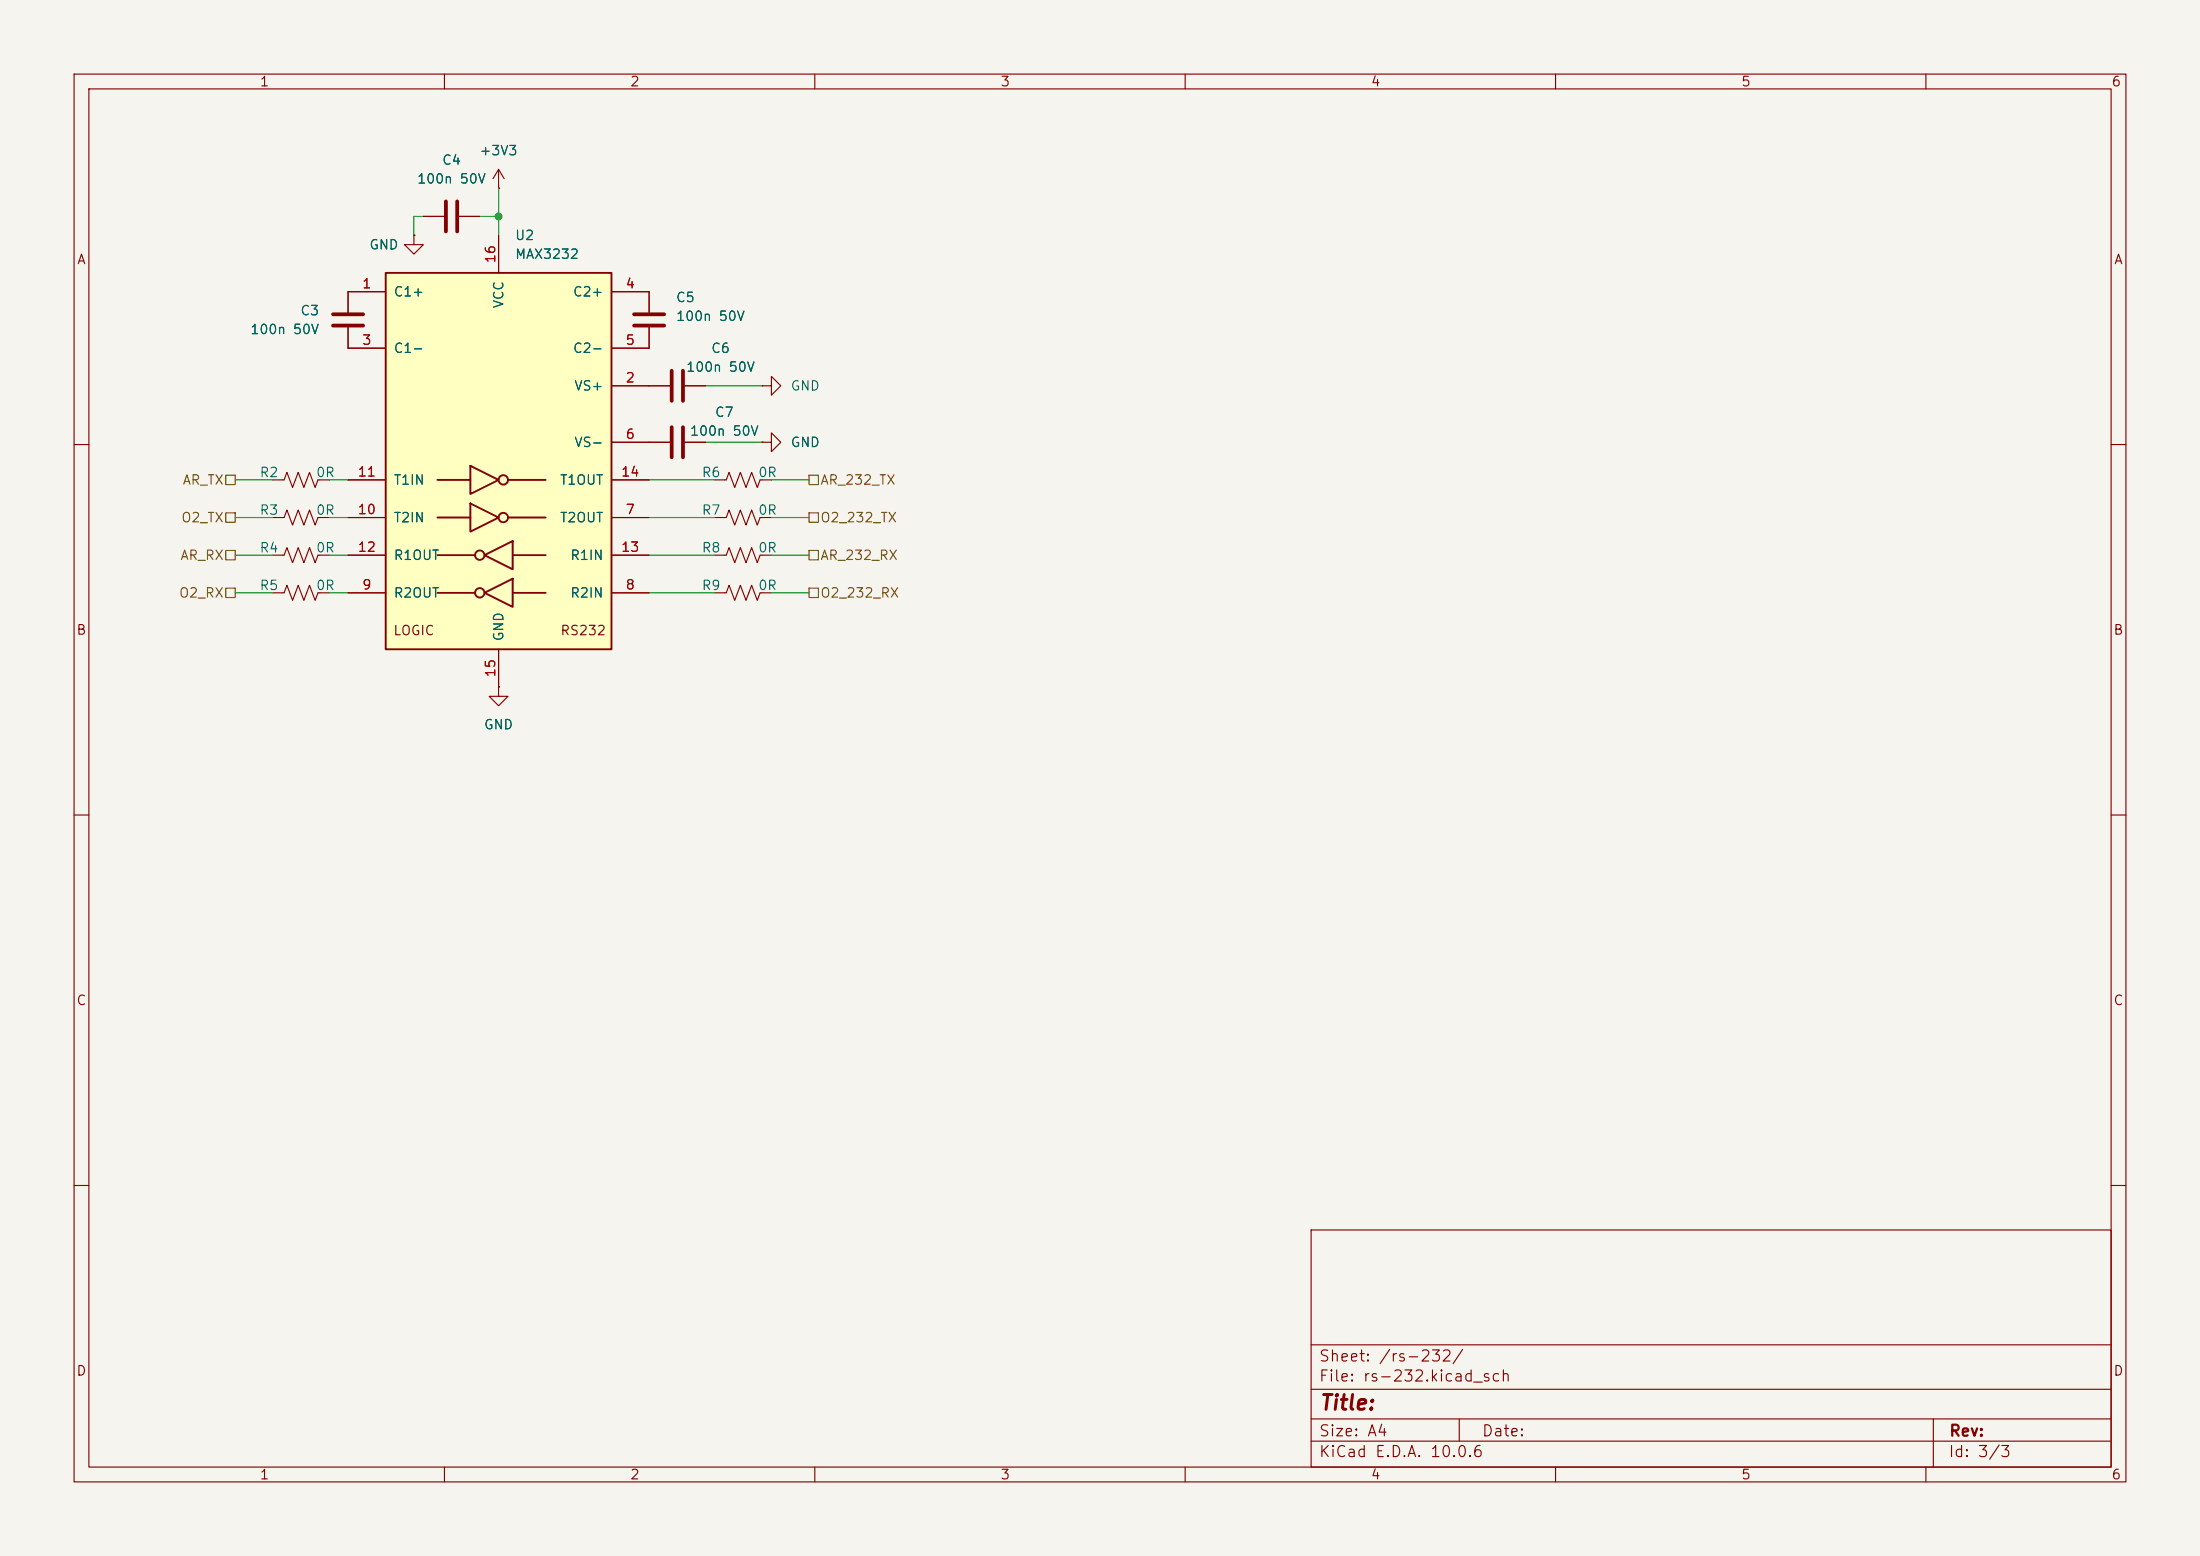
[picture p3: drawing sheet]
(kicad_sch
 (version 20260306)
 (generator "eeschema")
 (generator_version "10.0")
 (paper "A4")
 (lib_symbols
  (symbol "Hack_Passives:0402B104K500HI"
   (pin_numbers (hide yes))
   (pin_names
    (offset 0.254)) (exclude_from_sim no) (in_bom yes) (on_board yes)
   (in_pos_files yes)
   (duplicate_pin_numbers_are_jumpers no)
   (property "Reference" "C" (at 0.635 2.54 0) (show_name no) (do_not_autoplace no) (effects (font (size 1.27 1.27)) (justify left)))
   (property "Value" "100n 50V" (at 0.635 -2.54 0) (show_name no) (do_not_autoplace no) (effects (font (size 1.27 1.27)) (justify left)))
   (property "Footprint" "Capacitor_SMD:C_0402_1005Metric" (at 0.9652 -3.81 0) (show_name no) (do_not_autoplace no) (hide yes) (effects (font (size 1.27 1.27))))
   (property "Datasheet" "" (at 0 0 0) (show_name no) (do_not_autoplace no) (hide yes) (effects (font (size 1.27 1.27))))
   (property "Description" "100 nF ±10% 50V Ceramic Capacitor X7R 0402 (1005 Metric)" (at 0 0 0) (show_name no) (do_not_autoplace no) (hide yes) (effects (font (size 1.27 1.27))))
   (symbol "0402B104K500HI_0_1"
    (polyline (pts (xy -2.032 0.762) (xy 2.032 0.762)) (stroke (width 0.508) (type default)) (fill (type none)))
    (polyline (pts (xy -2.032 -0.762) (xy 2.032 -0.762)) (stroke (width 0.508) (type default)) (fill (type none))))
   (symbol "0402B104K500HI_1_1"
    (pin passive line (at 0 3.81 270) (length 2.794) (name "" (effects (font (size 1.27 1.27)))) (number "1" (effects (font (size 1.27 1.27)))))
    (pin passive line (at 0 -3.81 90) (length 2.794) (name "" (effects (font (size 1.27 1.27)))) (number "2" (effects (font (size 1.27 1.27))))))
   (embedded_fonts no))
  (symbol "Hack_Passives:AA0402JR-070RL"
   (pin_numbers (hide yes))
   (pin_names
    (offset 0)) (exclude_from_sim no) (in_bom yes) (on_board yes)
   (in_pos_files yes)
   (duplicate_pin_numbers_are_jumpers no)
   (property "Reference" "R" (at 2.54 0 90) (show_name no) (do_not_autoplace no) (effects (font (size 1.27 1.27))))
   (property "Value" "0R" (at -2.54 0 90) (show_name no) (do_not_autoplace no) (effects (font (size 1.27 1.27))))
   (property "Footprint" "Resistor_SMD:R_0402_1005Metric" (at 1.016 -0.254 90) (show_name no) (do_not_autoplace no) (hide yes) (effects (font (size 1.27 1.27))))
   (property "Datasheet" "https://www.vishay.com/docs/28773/crcwce3.pdf" (at 0 0 0) (show_name no) (do_not_autoplace no) (hide yes) (effects (font (size 1.27 1.27))))
   (property "Description" "0 Ohms Jumper Chip Resistor 0402 (1005 Metric) Anti-Sulfur, Automotive AEC-Q200, Moisture Resistant Thick Film" (at 0 0 0) (show_name no) (do_not_autoplace no) (hide yes) (effects (font (size 1.27 1.27))))
   (symbol "AA0402JR-070RL_0_1"
    (polyline (pts (xy 0 2.286) (xy 0 2.54)) (stroke (width 0) (type default)) (fill (type none)))
    (polyline (pts (xy 0 2.286) (xy 1.016 1.905) (xy 0 1.524) (xy -1.016 1.143) (xy 0 0.762)) (stroke (width 0) (type default)) (fill (type none)))
    (polyline (pts (xy 0 0.762) (xy 1.016 0.381) (xy 0 0) (xy -1.016 -0.381) (xy 0 -0.762)) (stroke (width 0) (type default)) (fill (type none)))
    (polyline (pts (xy 0 -0.762) (xy 1.016 -1.143) (xy 0 -1.524) (xy -1.016 -1.905) (xy 0 -2.286)) (stroke (width 0) (type default)) (fill (type none)))
    (polyline (pts (xy 0 -2.286) (xy 0 -2.54)) (stroke (width 0) (type default)) (fill (type none))))
   (symbol "AA0402JR-070RL_1_1"
    (pin passive line (at 0 3.81 270) (length 1.27) (name "" (effects (font (size 1.27 1.27)))) (number "1" (effects (font (size 1.27 1.27)))))
    (pin passive line (at 0 -3.81 90) (length 1.27) (name "" (effects (font (size 1.27 1.27)))) (number "2" (effects (font (size 1.27 1.27))))))
   (embedded_fonts no))
  (symbol "Interface_UART:MAX3232"
   (pin_names
    (offset 1.016)) (exclude_from_sim no) (in_bom yes) (on_board yes)
   (in_pos_files yes)
   (duplicate_pin_numbers_are_jumpers no)
   (property "Reference" "U" (at -2.54 28.575 0) (show_name no) (do_not_autoplace no) (effects (font (size 1.27 1.27)) (justify right)))
   (property "Value" "MAX3232" (at -2.54 26.67 0) (show_name no) (do_not_autoplace no) (effects (font (size 1.27 1.27)) (justify right)))
   (property "Footprint" "" (at 1.27 -26.67 0) (show_name no) (do_not_autoplace no) (hide yes) (effects (font (size 1.27 1.27)) (justify left)))
   (property "Datasheet" "https://datasheets.maximintegrated.com/en/ds/MAX3222-MAX3241.pdf" (at 0 2.54 0) (show_name no) (do_not_autoplace no) (hide yes) (effects (font (size 1.27 1.27))))
   (property "Description" "3.0V to 5.5V, Low-Power, up to 1Mbps, True RS-232 Transceivers Using Four 0.1μF External Capacitors" (at 0 0 0) (show_name no) (do_not_autoplace no) (hide yes) (effects (font (size 1.27 1.27))))
   (symbol "MAX3232_0_0"
    (text "LOGIC" (at -11.43 -22.86 0) (effects (font (size 1.27 1.27))))
    (text "RS232" (at 11.43 -22.86 0) (effects (font (size 1.27 1.27)))))
   (symbol "MAX3232_0_1"
    (rectangle (start -15.24 -25.4) (end 15.24 25.4) (stroke (width 0.254) (type default)) (fill (type background)))
    (polyline (pts (xy -3.81 -0.635) (xy -3.81 -4.445) (xy 0 -2.54) (xy -3.81 -0.635)) (stroke (width 0.254) (type default)) (fill (type none)))
    (polyline (pts (xy -3.81 -2.54) (xy -8.255 -2.54)) (stroke (width 0.254) (type default)) (fill (type none)))
    (polyline (pts (xy -3.81 -5.715) (xy -3.81 -9.525) (xy 0 -7.62) (xy -3.81 -5.715)) (stroke (width 0.254) (type default)) (fill (type none)))
    (polyline (pts (xy -3.81 -7.62) (xy -8.255 -7.62)) (stroke (width 0.254) (type default)) (fill (type none)))
    (polyline (pts (xy -3.175 -12.7) (xy -8.255 -12.7)) (stroke (width 0.254) (type default)) (fill (type none)))
    (polyline (pts (xy -3.175 -17.78) (xy -8.255 -17.78)) (stroke (width 0.254) (type default)) (fill (type none)))
    (circle (center -2.54 -12.7) (radius 0.635) (stroke (width 0.254) (type default)) (fill (type none)))
    (circle (center -2.54 -17.78) (radius 0.635) (stroke (width 0.254) (type default)) (fill (type none)))
    (circle (center 0.635 -2.54) (radius 0.635) (stroke (width 0.254) (type default)) (fill (type none)))
    (circle (center 0.635 -7.62) (radius 0.635) (stroke (width 0.254) (type default)) (fill (type none)))
    (polyline (pts (xy 1.27 -2.54) (xy 6.35 -2.54)) (stroke (width 0.254) (type default)) (fill (type none)))
    (polyline (pts (xy 1.27 -7.62) (xy 6.35 -7.62)) (stroke (width 0.254) (type default)) (fill (type none)))
    (polyline (pts (xy 1.905 -10.795) (xy 1.905 -14.605) (xy -1.905 -12.7) (xy 1.905 -10.795)) (stroke (width 0.254) (type default)) (fill (type none)))
    (polyline (pts (xy 1.905 -12.7) (xy 6.35 -12.7)) (stroke (width 0.254) (type default)) (fill (type none)))
    (polyline (pts (xy 1.905 -15.875) (xy 1.905 -19.685) (xy -1.905 -17.78) (xy 1.905 -15.875)) (stroke (width 0.254) (type default)) (fill (type none)))
    (polyline (pts (xy 1.905 -17.78) (xy 6.35 -17.78)) (stroke (width 0.254) (type default)) (fill (type none))))
   (symbol "MAX3232_1_1"
    (pin passive line (at -20.32 22.86 0) (length 5.08) (name "C1+" (effects (font (size 1.27 1.27)))) (number "1" (effects (font (size 1.27 1.27)))))
    (pin power_out line (at 20.32 10.16 180) (length 5.08) (name "VS+" (effects (font (size 1.27 1.27)))) (number "2" (effects (font (size 1.27 1.27)))))
    (pin passive line (at -20.32 15.24 0) (length 5.08) (name "C1-" (effects (font (size 1.27 1.27)))) (number "3" (effects (font (size 1.27 1.27)))))
    (pin passive line (at 20.32 22.86 180) (length 5.08) (name "C2+" (effects (font (size 1.27 1.27)))) (number "4" (effects (font (size 1.27 1.27)))))
    (pin passive line (at 20.32 15.24 180) (length 5.08) (name "C2-" (effects (font (size 1.27 1.27)))) (number "5" (effects (font (size 1.27 1.27)))))
    (pin power_out line (at 20.32 2.54 180) (length 5.08) (name "VS-" (effects (font (size 1.27 1.27)))) (number "6" (effects (font (size 1.27 1.27)))))
    (pin output line (at 20.32 -7.62 180) (length 5.08) (name "T2OUT" (effects (font (size 1.27 1.27)))) (number "7" (effects (font (size 1.27 1.27)))))
    (pin input line (at 20.32 -17.78 180) (length 5.08) (name "R2IN" (effects (font (size 1.27 1.27)))) (number "8" (effects (font (size 1.27 1.27)))))
    (pin output line (at -20.32 -17.78 0) (length 5.08) (name "R2OUT" (effects (font (size 1.27 1.27)))) (number "9" (effects (font (size 1.27 1.27)))))
    (pin input line (at -20.32 -7.62 0) (length 5.08) (name "T2IN" (effects (font (size 1.27 1.27)))) (number "10" (effects (font (size 1.27 1.27)))))
    (pin input line (at -20.32 -2.54 0) (length 5.08) (name "T1IN" (effects (font (size 1.27 1.27)))) (number "11" (effects (font (size 1.27 1.27)))))
    (pin output line (at -20.32 -12.7 0) (length 5.08) (name "R1OUT" (effects (font (size 1.27 1.27)))) (number "12" (effects (font (size 1.27 1.27)))))
    (pin input line (at 20.32 -12.7 180) (length 5.08) (name "R1IN" (effects (font (size 1.27 1.27)))) (number "13" (effects (font (size 1.27 1.27)))))
    (pin output line (at 20.32 -2.54 180) (length 5.08) (name "T1OUT" (effects (font (size 1.27 1.27)))) (number "14" (effects (font (size 1.27 1.27)))))
    (pin power_in line (at 0 -30.48 90) (length 5.08) (name "GND" (effects (font (size 1.27 1.27)))) (number "15" (effects (font (size 1.27 1.27)))))
    (pin power_in line (at 0 30.48 270) (length 5.08) (name "VCC" (effects (font (size 1.27 1.27)))) (number "16" (effects (font (size 1.27 1.27))))))
   (embedded_fonts no))
  (symbol "power:+3V3"
   (power global)
   (pin_numbers (hide yes))
   (pin_names
    (offset 0) (hide yes)) (exclude_from_sim no) (in_bom yes) (on_board yes)
   (in_pos_files yes)
   (duplicate_pin_numbers_are_jumpers no)
   (property "Reference" "#PWR" (at 0 -3.81 0) (show_name no) (do_not_autoplace no) (hide yes) (effects (font (size 1.27 1.27))))
   (property "Value" "+3V3" (at 0 3.556 0) (show_name no) (do_not_autoplace no) (effects (font (size 1.27 1.27))))
   (property "Footprint" "" (at 0 0 0) (show_name no) (do_not_autoplace no) (hide yes) (effects (font (size 1.27 1.27))))
   (property "Datasheet" "" (at 0 0 0) (show_name no) (do_not_autoplace no) (hide yes) (effects (font (size 1.27 1.27))))
   (property "Description" "Power symbol creates a global label with name \"+3V3\"" (at 0 0 0) (show_name no) (do_not_autoplace no) (hide yes) (effects (font (size 1.27 1.27))))
   (symbol "+3V3_0_1"
    (polyline (pts (xy -0.762 1.27) (xy 0 2.54)) (stroke (width 0) (type default)) (fill (type none)))
    (polyline (pts (xy 0 2.54) (xy 0.762 1.27)) (stroke (width 0) (type default)) (fill (type none)))
    (polyline (pts (xy 0 0) (xy 0 2.54)) (stroke (width 0) (type default)) (fill (type none))))
   (symbol "+3V3_1_1"
    (pin power_in line (at 0 0 90) (length 0) (name "" (effects (font (size 1.27 1.27)))) (number "1" (effects (font (size 1.27 1.27))))))
   (embedded_fonts no))
  (symbol "power:GND"
   (power global)
   (pin_numbers (hide yes))
   (pin_names
    (offset 0) (hide yes)) (exclude_from_sim no) (in_bom yes) (on_board yes)
   (in_pos_files yes)
   (duplicate_pin_numbers_are_jumpers no)
   (property "Reference" "#PWR" (at 0 -6.35 0) (show_name no) (do_not_autoplace no) (hide yes) (effects (font (size 1.27 1.27))))
   (property "Value" "GND" (at 0 -3.81 0) (show_name no) (do_not_autoplace no) (effects (font (size 1.27 1.27))))
   (property "Footprint" "" (at 0 0 0) (show_name no) (do_not_autoplace no) (hide yes) (effects (font (size 1.27 1.27))))
   (property "Datasheet" "" (at 0 0 0) (show_name no) (do_not_autoplace no) (hide yes) (effects (font (size 1.27 1.27))))
   (property "Description" "Power symbol creates a global label with name \"GND\" , ground" (at 0 0 0) (show_name no) (do_not_autoplace no) (hide yes) (effects (font (size 1.27 1.27))))
   (symbol "GND_0_1"
    (polyline (pts (xy 0 0) (xy 0 -1.27) (xy 1.27 -1.27) (xy 0 -2.54) (xy -1.27 -1.27) (xy 0 -1.27)) (stroke (width 0) (type default)) (fill (type none))))
   (symbol "GND_1_1"
    (pin power_in line (at 0 0 270) (length 0) (name "" (effects (font (size 1.27 1.27)))) (number "1" (effects (font (size 1.27 1.27))))))
   (embedded_fonts no)))
 (junction
  (at 67.31 29.21)
  (diameter 0)
  (color 0 0 0 0))
 (wire
  (pts (xy 31.75 80.01) (xy 36.83 80.01))
  (stroke (width 0) (type default)))
 (wire
  (pts (xy 95.25 52.07) (xy 102.87 52.07))
  (stroke (width 0) (type default)))
 (wire
  (pts (xy 31.75 64.77) (xy 36.83 64.77))
  (stroke (width 0) (type default)))
 (wire
  (pts (xy 31.75 74.93) (xy 36.83 74.93))
  (stroke (width 0) (type default)))
 (wire
  (pts (xy 67.31 25.4) (xy 67.31 29.21))
  (stroke (width 0) (type default)))
 (wire
  (pts (xy 44.45 74.93) (xy 46.99 74.93))
  (stroke (width 0) (type default)))
 (wire
  (pts (xy 87.63 74.93) (xy 96.52 74.93))
  (stroke (width 0) (type default)))
 (wire
  (pts (xy 44.45 69.85) (xy 46.99 69.85))
  (stroke (width 0) (type default)))
 (wire
  (pts (xy 64.77 29.21) (xy 67.31 29.21))
  (stroke (width 0) (type default)))
 (wire
  (pts (xy 87.63 80.01) (xy 96.52 80.01))
  (stroke (width 0) (type default)))
 (wire
  (pts (xy 104.14 64.77) (xy 109.22 64.77))
  (stroke (width 0) (type default)))
 (wire
  (pts (xy 104.14 80.01) (xy 109.22 80.01))
  (stroke (width 0) (type default)))
 (wire
  (pts (xy 57.15 29.21) (xy 55.88 29.21))
  (stroke (width 0) (type default)))
 (wire
  (pts (xy 67.31 29.21) (xy 67.31 31.75))
  (stroke (width 0) (type default)))
 (wire
  (pts (xy 104.14 69.85) (xy 109.22 69.85))
  (stroke (width 0) (type default)))
 (wire
  (pts (xy 87.63 69.85) (xy 96.52 69.85))
  (stroke (width 0) (type default)))
 (wire
  (pts (xy 55.88 29.21) (xy 55.88 31.75))
  (stroke (width 0) (type default)))
 (wire
  (pts (xy 104.14 74.93) (xy 109.22 74.93))
  (stroke (width 0) (type default)))
 (wire
  (pts (xy 44.45 64.77) (xy 46.99 64.77))
  (stroke (width 0) (type default)))
 (wire
  (pts (xy 44.45 80.01) (xy 46.99 80.01))
  (stroke (width 0) (type default)))
 (wire
  (pts (xy 87.63 64.77) (xy 96.52 64.77))
  (stroke (width 0) (type default)))
 (wire
  (pts (xy 95.25 59.69) (xy 102.87 59.69))
  (stroke (width 0) (type default)))
 (wire
  (pts (xy 31.75 69.85) (xy 36.83 69.85))
  (stroke (width 0) (type default)))
 (hierarchical_label "O2_232_TX"
  (shape passive)
  (at 109.22 69.85 0)
  (effects (font (size 1.27 1.27)) (justify left)))
 (hierarchical_label "AR_232_RX"
  (shape passive)
  (at 109.22 74.93 0)
  (effects (font (size 1.27 1.27)) (justify left)))
 (hierarchical_label "O2_TX"
  (shape passive)
  (at 31.75 69.85 180)
  (effects (font (size 1.27 1.27)) (justify right)))
 (hierarchical_label "O2_232_RX"
  (shape passive)
  (at 109.22 80.01 0)
  (effects (font (size 1.27 1.27)) (justify left)))
 (hierarchical_label "AR_TX"
  (shape passive)
  (at 31.75 64.77 180)
  (effects (font (size 1.27 1.27)) (justify right)))
 (hierarchical_label "O2_RX"
  (shape passive)
  (at 31.75 80.01 180)
  (effects (font (size 1.27 1.27)) (justify right)))
 (hierarchical_label "AR_RX"
  (shape passive)
  (at 31.75 74.93 180)
  (effects (font (size 1.27 1.27)) (justify right)))
 (hierarchical_label "AR_232_TX"
  (shape passive)
  (at 109.22 64.77 0)
  (effects (font (size 1.27 1.27)) (justify left)))
 (symbol
  (lib_id "power:GND")
  (at 67.31 92.71 0)
  (unit 1)
  (body_style 1)
  (exclude_from_sim no)
  (in_bom yes)
  (on_board yes)
  (in_pos_files yes)
  (dnp no)
  (fields_autoplaced yes)
  (property "Reference" "#PWR045" (at 67.31 99.06 0) (hide yes) (show_name no) (do_not_autoplace no) (effects (font (size 1.27 1.27))))
  (property "Value" "GND" (at 67.31 97.79 0) (show_name no) (do_not_autoplace no) (effects (font (size 1.27 1.27))))
  (property "Footprint" "" (at 67.31 92.71 0) (hide yes) (show_name no) (do_not_autoplace no) (effects (font (size 1.27 1.27))))
  (property "Datasheet" "" (at 67.31 92.71 0) (hide yes) (show_name no) (do_not_autoplace no) (effects (font (size 1.27 1.27))))
  (property "Description" "Power symbol creates a global label with name \"GND\" , ground" (at 67.31 92.71 0) (hide yes) (show_name no) (do_not_autoplace no) (effects (font (size 1.27 1.27))))
  (pin "1"))
 (symbol
  (lib_id "Hack_Passives:0402B104K500HI")
  (at 46.99 43.18 0)
  (mirror x)
  (unit 1)
  (body_style 1)
  (exclude_from_sim no)
  (in_bom yes)
  (on_board yes)
  (in_pos_files yes)
  (dnp no)
  (fields_autoplaced yes)
  (property "Reference" "C3" (at 43.18 41.9099 0) (show_name no) (do_not_autoplace no) (effects (font (size 1.27 1.27)) (justify right)))
  (property "Value" "100n 50V" (at 43.18 44.4499 0) (show_name no) (do_not_autoplace no) (effects (font (size 1.27 1.27)) (justify right)))
  (property "Footprint" "Capacitor_SMD:C_0402_1005Metric" (at 47.9552 39.37 0) (hide yes) (show_name no) (do_not_autoplace no) (effects (font (size 1.27 1.27))))
  (property "Datasheet" "" (at 46.99 43.18 0) (hide yes) (show_name no) (do_not_autoplace no) (effects (font (size 1.27 1.27))))
  (property "Description" "100 nF ±10% 50V Ceramic Capacitor X7R 0402 (1005 Metric)" (at 46.99 43.18 0) (hide yes) (show_name no) (do_not_autoplace no) (effects (font (size 1.27 1.27))))
  (property "LCSC" "C307331" (at 47.9552 39.37 0) (hide yes) (show_name no) (do_not_autoplace no) (effects (font (size 1.27 1.27))))
  (pin "1")
  (pin "2"))
 (symbol
  (lib_id "Interface_UART:MAX3232")
  (at 67.31 62.23 0)
  (unit 1)
  (body_style 1)
  (exclude_from_sim no)
  (in_bom yes)
  (on_board yes)
  (in_pos_files yes)
  (dnp no)
  (fields_autoplaced yes)
  (property "Reference" "U2" (at 69.4533 31.75 0) (show_name no) (do_not_autoplace no) (effects (font (size 1.27 1.27)) (justify left)))
  (property "Value" "MAX3232" (at 69.4533 34.29 0) (show_name no) (do_not_autoplace no) (effects (font (size 1.27 1.27)) (justify left)))
  (property "Footprint" "Package_SO:SOIC-16_3.9x9.9mm_P1.27mm" (at 68.58 88.9 0) (hide yes) (show_name no) (do_not_autoplace no) (effects (font (size 1.27 1.27)) (justify left)))
  (property "Datasheet" "https://datasheets.maximintegrated.com/en/ds/MAX3222-MAX3241.pdf" (at 67.31 59.69 0) (hide yes) (show_name no) (do_not_autoplace no) (effects (font (size 1.27 1.27))))
  (property "Description" "3.0V to 5.5V, Low-Power, up to 1Mbps, True RS-232 Transceivers Using Four 0.1μF External Capacitors" (at 67.31 62.23 0) (hide yes) (show_name no) (do_not_autoplace no) (effects (font (size 1.27 1.27))))
  (property "MPN" "Maxim MAX3232ESE+T" (at 67.31 62.23 0) (hide yes) (show_name no) (do_not_autoplace no) (effects (font (size 1.27 1.27))))
  (property "LCSC" "C15846" (at 67.31 62.23 0) (hide yes) (show_name no) (do_not_autoplace no) (effects (font (size 1.27 1.27))))
  (property "FT Rotation Offset" "-90" (at 67.31 62.23 0) (hide yes) (show_name no) (do_not_autoplace no) (effects (font (size 1.27 1.27))))
  (pin "16")
  (pin "7")
  (pin "12")
  (pin "8")
  (pin "11")
  (pin "3")
  (pin "9")
  (pin "1")
  (pin "6")
  (pin "4")
  (pin "13")
  (pin "2")
  (pin "15")
  (pin "14")
  (pin "5")
  (pin "10"))
 (symbol
  (lib_id "Hack_Passives:AA0402JR-070RL")
  (at 100.33 80.01 90)
  (unit 1)
  (body_style 1)
  (exclude_from_sim no)
  (in_bom yes)
  (on_board yes)
  (in_pos_files yes)
  (dnp no)
  (property "Reference" "R9" (at 96.012 78.994 90) (show_name no) (do_not_autoplace no) (effects (font (size 1.27 1.27))))
  (property "Value" "0R" (at 103.632 78.994 90) (show_name no) (do_not_autoplace no) (effects (font (size 1.27 1.27))))
  (property "Footprint" "Resistor_SMD:R_0603_1608Metric" (at 100.33 80.01 0) (hide yes) (show_name no) (do_not_autoplace no) (effects (font (size 1.27 1.27))))
  (property "Datasheet" "https://www.lcsc.com/product-detail/C21189.html" (at 100.33 80.01 0) (hide yes) (show_name no) (do_not_autoplace no) (effects (font (size 1.27 1.27))))
  (property "Description" "0 Ohm jumper, 0603, UNI-ROYAL 0603WAF0000T5E" (at 100.33 80.01 0) (hide yes) (show_name no) (do_not_autoplace no) (effects (font (size 1.27 1.27))))
  (property "LCSC" "C21189" (at 100.33 80.01 0) (hide yes) (show_name no) (do_not_autoplace no) (effects (font (size 1.27 1.27))))
  (pin "1")
  (pin "2"))
 (symbol
  (lib_id "Hack_Passives:AA0402JR-070RL")
  (at 40.64 74.93 90)
  (unit 1)
  (body_style 1)
  (exclude_from_sim no)
  (in_bom yes)
  (on_board yes)
  (in_pos_files yes)
  (dnp no)
  (property "Reference" "R4" (at 36.322 73.914 90) (show_name no) (do_not_autoplace no) (effects (font (size 1.27 1.27))))
  (property "Value" "0R" (at 43.942 73.914 90) (show_name no) (do_not_autoplace no) (effects (font (size 1.27 1.27))))
  (property "Footprint" "Resistor_SMD:R_0603_1608Metric" (at 40.64 74.93 0) (hide yes) (show_name no) (do_not_autoplace no) (effects (font (size 1.27 1.27))))
  (property "Datasheet" "https://www.lcsc.com/product-detail/C21189.html" (at 40.64 74.93 0) (hide yes) (show_name no) (do_not_autoplace no) (effects (font (size 1.27 1.27))))
  (property "Description" "0 Ohm jumper, 0603, UNI-ROYAL 0603WAF0000T5E" (at 40.64 74.93 0) (hide yes) (show_name no) (do_not_autoplace no) (effects (font (size 1.27 1.27))))
  (property "LCSC" "C21189" (at 40.64 74.93 0) (hide yes) (show_name no) (do_not_autoplace no) (effects (font (size 1.27 1.27))))
  (pin "1")
  (pin "2"))
 (symbol
  (lib_id "Hack_Passives:0402B104K500HI")
  (at 87.63 43.18 0)
  (mirror x)
  (unit 1)
  (body_style 1)
  (exclude_from_sim no)
  (in_bom yes)
  (on_board yes)
  (in_pos_files yes)
  (dnp no)
  (property "Reference" "C5" (at 91.186 40.132 0) (show_name no) (do_not_autoplace no) (effects (font (size 1.27 1.27)) (justify left)))
  (property "Value" "100n 50V" (at 91.186 42.672 0) (show_name no) (do_not_autoplace no) (effects (font (size 1.27 1.27)) (justify left)))
  (property "Footprint" "Capacitor_SMD:C_0402_1005Metric" (at 88.5952 39.37 0) (hide yes) (show_name no) (do_not_autoplace no) (effects (font (size 1.27 1.27))))
  (property "Datasheet" "" (at 87.63 43.18 0) (hide yes) (show_name no) (do_not_autoplace no) (effects (font (size 1.27 1.27))))
  (property "Description" "100 nF ±10% 50V Ceramic Capacitor X7R 0402 (1005 Metric)" (at 87.63 43.18 0) (hide yes) (show_name no) (do_not_autoplace no) (effects (font (size 1.27 1.27))))
  (property "LCSC" "C307331" (at 88.5952 39.37 0) (hide yes) (show_name no) (do_not_autoplace no) (effects (font (size 1.27 1.27))))
  (pin "1")
  (pin "2"))
 (symbol
  (lib_id "power:GND")
  (at 102.87 52.07 90)
  (unit 1)
  (body_style 1)
  (exclude_from_sim no)
  (in_bom yes)
  (on_board yes)
  (in_pos_files yes)
  (dnp no)
  (property "Reference" "#PWR046" (at 102.87 58.42 0) (hide yes) (show_name no) (do_not_autoplace no) (effects (font (size 1.27 1.27))))
  (property "Value" "GND" (at 108.71 52.07 90) (show_name no) (do_not_autoplace no) (effects (font (size 1.27 1.27))))
  (property "Footprint" "" (at 102.87 52.07 0) (hide yes) (show_name no) (do_not_autoplace no) (effects (font (size 1.27 1.27))))
  (property "Datasheet" "" (at 102.87 52.07 0) (hide yes) (show_name no) (do_not_autoplace no) (effects (font (size 1.27 1.27))))
  (property "Description" "Power symbol creates a global label with name \"GND\" , ground" (at 102.87 52.07 0) (hide yes) (show_name no) (do_not_autoplace no) (effects (font (size 1.27 1.27))))
  (pin "1"))
 (symbol
  (lib_id "Hack_Passives:AA0402JR-070RL")
  (at 40.64 80.01 90)
  (unit 1)
  (body_style 1)
  (exclude_from_sim no)
  (in_bom yes)
  (on_board yes)
  (in_pos_files yes)
  (dnp no)
  (property "Reference" "R5" (at 36.322 78.994 90) (show_name no) (do_not_autoplace no) (effects (font (size 1.27 1.27))))
  (property "Value" "0R" (at 43.942 78.994 90) (show_name no) (do_not_autoplace no) (effects (font (size 1.27 1.27))))
  (property "Footprint" "Resistor_SMD:R_0603_1608Metric" (at 40.64 80.01 0) (hide yes) (show_name no) (do_not_autoplace no) (effects (font (size 1.27 1.27))))
  (property "Datasheet" "https://www.lcsc.com/product-detail/C21189.html" (at 40.64 80.01 0) (hide yes) (show_name no) (do_not_autoplace no) (effects (font (size 1.27 1.27))))
  (property "Description" "0 Ohm jumper, 0603, UNI-ROYAL 0603WAF0000T5E" (at 40.64 80.01 0) (hide yes) (show_name no) (do_not_autoplace no) (effects (font (size 1.27 1.27))))
  (property "LCSC" "C21189" (at 40.64 80.01 0) (hide yes) (show_name no) (do_not_autoplace no) (effects (font (size 1.27 1.27))))
  (pin "1")
  (pin "2"))
 (symbol
  (lib_id "Hack_Passives:0402B104K500HI")
  (at 91.44 52.07 270)
  (mirror x)
  (unit 1)
  (body_style 1)
  (exclude_from_sim no)
  (in_bom yes)
  (on_board yes)
  (in_pos_files yes)
  (dnp no)
  (property "Reference" "C6" (at 97.282 46.99 90) (show_name no) (do_not_autoplace no) (effects (font (size 1.27 1.27))))
  (property "Value" "100n 50V" (at 97.282 49.53 90) (show_name no) (do_not_autoplace no) (effects (font (size 1.27 1.27))))
  (property "Footprint" "Capacitor_SMD:C_0402_1005Metric" (at 87.63 51.1048 0) (hide yes) (show_name no) (do_not_autoplace no) (effects (font (size 1.27 1.27))))
  (property "Datasheet" "" (at 91.44 52.07 0) (hide yes) (show_name no) (do_not_autoplace no) (effects (font (size 1.27 1.27))))
  (property "Description" "100 nF ±10% 50V Ceramic Capacitor X7R 0402 (1005 Metric)" (at 91.44 52.07 0) (hide yes) (show_name no) (do_not_autoplace no) (effects (font (size 1.27 1.27))))
  (property "LCSC" "C307331" (at 87.63 51.1048 0) (hide yes) (show_name no) (do_not_autoplace no) (effects (font (size 1.27 1.27))))
  (pin "1")
  (pin "2"))
 (symbol
  (lib_id "power:GND")
  (at 102.87 59.69 90)
  (unit 1)
  (body_style 1)
  (exclude_from_sim no)
  (in_bom yes)
  (on_board yes)
  (in_pos_files yes)
  (dnp no)
  (property "Reference" "#PWR047" (at 102.87 66.04 0) (hide yes) (show_name no) (do_not_autoplace no) (effects (font (size 1.27 1.27))))
  (property "Value" "GND" (at 108.71 59.69 90) (show_name no) (do_not_autoplace no) (effects (font (size 1.27 1.27))))
  (property "Footprint" "" (at 102.87 59.69 0) (hide yes) (show_name no) (do_not_autoplace no) (effects (font (size 1.27 1.27))))
  (property "Datasheet" "" (at 102.87 59.69 0) (hide yes) (show_name no) (do_not_autoplace no) (effects (font (size 1.27 1.27))))
  (property "Description" "Power symbol creates a global label with name \"GND\" , ground" (at 102.87 59.69 0) (hide yes) (show_name no) (do_not_autoplace no) (effects (font (size 1.27 1.27))))
  (pin "1"))
 (symbol
  (lib_id "Hack_Passives:AA0402JR-070RL")
  (at 40.64 69.85 90)
  (unit 1)
  (body_style 1)
  (exclude_from_sim no)
  (in_bom yes)
  (on_board yes)
  (in_pos_files yes)
  (dnp no)
  (property "Reference" "R3" (at 36.322 68.834 90) (show_name no) (do_not_autoplace no) (effects (font (size 1.27 1.27))))
  (property "Value" "0R" (at 43.942 68.834 90) (show_name no) (do_not_autoplace no) (effects (font (size 1.27 1.27))))
  (property "Footprint" "Resistor_SMD:R_0603_1608Metric" (at 40.64 69.85 0) (hide yes) (show_name no) (do_not_autoplace no) (effects (font (size 1.27 1.27))))
  (property "Datasheet" "https://www.lcsc.com/product-detail/C21189.html" (at 40.64 69.85 0) (hide yes) (show_name no) (do_not_autoplace no) (effects (font (size 1.27 1.27))))
  (property "Description" "0 Ohm jumper, 0603, UNI-ROYAL 0603WAF0000T5E" (at 40.64 69.85 0) (hide yes) (show_name no) (do_not_autoplace no) (effects (font (size 1.27 1.27))))
  (property "LCSC" "C21189" (at 40.64 69.85 0) (hide yes) (show_name no) (do_not_autoplace no) (effects (font (size 1.27 1.27))))
  (pin "1")
  (pin "2"))
 (symbol
  (lib_id "Hack_Passives:AA0402JR-070RL")
  (at 100.33 64.77 90)
  (unit 1)
  (body_style 1)
  (exclude_from_sim no)
  (in_bom yes)
  (on_board yes)
  (in_pos_files yes)
  (dnp no)
  (property "Reference" "R6" (at 96.012 63.754 90) (show_name no) (do_not_autoplace no) (effects (font (size 1.27 1.27))))
  (property "Value" "0R" (at 103.632 63.754 90) (show_name no) (do_not_autoplace no) (effects (font (size 1.27 1.27))))
  (property "Footprint" "Resistor_SMD:R_0603_1608Metric" (at 100.33 64.77 0) (hide yes) (show_name no) (do_not_autoplace no) (effects (font (size 1.27 1.27))))
  (property "Datasheet" "https://www.lcsc.com/product-detail/C21189.html" (at 100.33 64.77 0) (hide yes) (show_name no) (do_not_autoplace no) (effects (font (size 1.27 1.27))))
  (property "Description" "0 Ohm jumper, 0603, UNI-ROYAL 0603WAF0000T5E" (at 100.33 64.77 0) (hide yes) (show_name no) (do_not_autoplace no) (effects (font (size 1.27 1.27))))
  (property "LCSC" "C21189" (at 100.33 64.77 0) (hide yes) (show_name no) (do_not_autoplace no) (effects (font (size 1.27 1.27))))
  (pin "1")
  (pin "2"))
 (symbol
  (lib_id "Hack_Passives:AA0402JR-070RL")
  (at 100.33 69.85 90)
  (unit 1)
  (body_style 1)
  (exclude_from_sim no)
  (in_bom yes)
  (on_board yes)
  (in_pos_files yes)
  (dnp no)
  (property "Reference" "R7" (at 96.012 68.834 90) (show_name no) (do_not_autoplace no) (effects (font (size 1.27 1.27))))
  (property "Value" "0R" (at 103.632 68.834 90) (show_name no) (do_not_autoplace no) (effects (font (size 1.27 1.27))))
  (property "Footprint" "Resistor_SMD:R_0603_1608Metric" (at 100.33 69.85 0) (hide yes) (show_name no) (do_not_autoplace no) (effects (font (size 1.27 1.27))))
  (property "Datasheet" "https://www.lcsc.com/product-detail/C21189.html" (at 100.33 69.85 0) (hide yes) (show_name no) (do_not_autoplace no) (effects (font (size 1.27 1.27))))
  (property "Description" "0 Ohm jumper, 0603, UNI-ROYAL 0603WAF0000T5E" (at 100.33 69.85 0) (hide yes) (show_name no) (do_not_autoplace no) (effects (font (size 1.27 1.27))))
  (property "LCSC" "C21189" (at 100.33 69.85 0) (hide yes) (show_name no) (do_not_autoplace no) (effects (font (size 1.27 1.27))))
  (pin "1")
  (pin "2"))
 (symbol
  (lib_id "Hack_Passives:0402B104K500HI")
  (at 60.96 29.21 270)
  (mirror x)
  (unit 1)
  (body_style 1)
  (exclude_from_sim no)
  (in_bom yes)
  (on_board yes)
  (in_pos_files yes)
  (dnp no)
  (property "Reference" "C4" (at 60.96 21.59 90) (show_name no) (do_not_autoplace no) (effects (font (size 1.27 1.27))))
  (property "Value" "100n 50V" (at 60.96 24.13 90) (show_name no) (do_not_autoplace no) (effects (font (size 1.27 1.27))))
  (property "Footprint" "Capacitor_SMD:C_0402_1005Metric" (at 57.15 28.2448 0) (hide yes) (show_name no) (do_not_autoplace no) (effects (font (size 1.27 1.27))))
  (property "Datasheet" "" (at 60.96 29.21 0) (hide yes) (show_name no) (do_not_autoplace no) (effects (font (size 1.27 1.27))))
  (property "Description" "100 nF ±10% 50V Ceramic Capacitor X7R 0402 (1005 Metric)" (at 60.96 29.21 0) (hide yes) (show_name no) (do_not_autoplace no) (effects (font (size 1.27 1.27))))
  (property "LCSC" "C307331" (at 57.15 28.2448 0) (hide yes) (show_name no) (do_not_autoplace no) (effects (font (size 1.27 1.27))))
  (pin "1")
  (pin "2"))
 (symbol
  (lib_id "Hack_Passives:AA0402JR-070RL")
  (at 100.33 74.93 90)
  (unit 1)
  (body_style 1)
  (exclude_from_sim no)
  (in_bom yes)
  (on_board yes)
  (in_pos_files yes)
  (dnp no)
  (property "Reference" "R8" (at 96.012 73.914 90) (show_name no) (do_not_autoplace no) (effects (font (size 1.27 1.27))))
  (property "Value" "0R" (at 103.632 73.914 90) (show_name no) (do_not_autoplace no) (effects (font (size 1.27 1.27))))
  (property "Footprint" "Resistor_SMD:R_0603_1608Metric" (at 100.33 74.93 0) (hide yes) (show_name no) (do_not_autoplace no) (effects (font (size 1.27 1.27))))
  (property "Datasheet" "https://www.lcsc.com/product-detail/C21189.html" (at 100.33 74.93 0) (hide yes) (show_name no) (do_not_autoplace no) (effects (font (size 1.27 1.27))))
  (property "Description" "0 Ohm jumper, 0603, UNI-ROYAL 0603WAF0000T5E" (at 100.33 74.93 0) (hide yes) (show_name no) (do_not_autoplace no) (effects (font (size 1.27 1.27))))
  (property "LCSC" "C21189" (at 100.33 74.93 0) (hide yes) (show_name no) (do_not_autoplace no) (effects (font (size 1.27 1.27))))
  (pin "1")
  (pin "2"))
 (symbol
  (lib_id "Hack_Passives:0402B104K500HI")
  (at 91.44 59.69 270)
  (mirror x)
  (unit 1)
  (body_style 1)
  (exclude_from_sim no)
  (in_bom yes)
  (on_board yes)
  (in_pos_files yes)
  (dnp no)
  (property "Reference" "C7" (at 97.79 55.626 90) (show_name no) (do_not_autoplace no) (effects (font (size 1.27 1.27))))
  (property "Value" "100n 50V" (at 97.79 58.166 90) (show_name no) (do_not_autoplace no) (effects (font (size 1.27 1.27))))
  (property "Footprint" "Capacitor_SMD:C_0402_1005Metric" (at 87.63 58.7248 0) (hide yes) (show_name no) (do_not_autoplace no) (effects (font (size 1.27 1.27))))
  (property "Datasheet" "" (at 91.44 59.69 0) (hide yes) (show_name no) (do_not_autoplace no) (effects (font (size 1.27 1.27))))
  (property "Description" "100 nF ±10% 50V Ceramic Capacitor X7R 0402 (1005 Metric)" (at 91.44 59.69 0) (hide yes) (show_name no) (do_not_autoplace no) (effects (font (size 1.27 1.27))))
  (property "LCSC" "C307331" (at 87.63 58.7248 0) (hide yes) (show_name no) (do_not_autoplace no) (effects (font (size 1.27 1.27))))
  (pin "1")
  (pin "2"))
 (symbol
  (lib_id "power:GND")
  (at 55.88 31.75 0)
  (unit 1)
  (body_style 1)
  (exclude_from_sim no)
  (in_bom yes)
  (on_board yes)
  (in_pos_files yes)
  (dnp no)
  (property "Reference" "#PWR043" (at 55.88 38.1 0) (hide yes) (show_name no) (do_not_autoplace no) (effects (font (size 1.27 1.27))))
  (property "Value" "GND" (at 49.784 33.02 0) (show_name no) (do_not_autoplace no) (effects (font (size 1.27 1.27)) (justify left)))
  (property "Footprint" "" (at 55.88 31.75 0) (hide yes) (show_name no) (do_not_autoplace no) (effects (font (size 1.27 1.27))))
  (property "Datasheet" "" (at 55.88 31.75 0) (hide yes) (show_name no) (do_not_autoplace no) (effects (font (size 1.27 1.27))))
  (property "Description" "Power symbol creates a global label with name \"GND\" , ground" (at 55.88 31.75 0) (hide yes) (show_name no) (do_not_autoplace no) (effects (font (size 1.27 1.27))))
  (pin "1"))
 (symbol
  (lib_id "Hack_Passives:AA0402JR-070RL")
  (at 40.64 64.77 90)
  (unit 1)
  (body_style 1)
  (exclude_from_sim no)
  (in_bom yes)
  (on_board yes)
  (in_pos_files yes)
  (dnp no)
  (property "Reference" "R2" (at 36.322 63.754 90) (show_name no) (do_not_autoplace no) (effects (font (size 1.27 1.27))))
  (property "Value" "0R" (at 43.942 63.754 90) (show_name no) (do_not_autoplace no) (effects (font (size 1.27 1.27))))
  (property "Footprint" "Resistor_SMD:R_0603_1608Metric" (at 40.64 64.77 0) (hide yes) (show_name no) (do_not_autoplace no) (effects (font (size 1.27 1.27))))
  (property "Datasheet" "https://www.lcsc.com/product-detail/C21189.html" (at 40.64 64.77 0) (hide yes) (show_name no) (do_not_autoplace no) (effects (font (size 1.27 1.27))))
  (property "Description" "0 Ohm jumper, 0603, UNI-ROYAL 0603WAF0000T5E" (at 40.64 64.77 0) (hide yes) (show_name no) (do_not_autoplace no) (effects (font (size 1.27 1.27))))
  (property "LCSC" "C21189" (at 40.64 64.77 0) (hide yes) (show_name no) (do_not_autoplace no) (effects (font (size 1.27 1.27))))
  (pin "1")
  (pin "2"))
 (symbol
  (lib_id "power:+3V3")
  (at 67.31 25.4 0)
  (unit 1)
  (body_style 1)
  (exclude_from_sim no)
  (in_bom yes)
  (on_board yes)
  (in_pos_files yes)
  (dnp no)
  (fields_autoplaced yes)
  (property "Reference" "#PWR044" (at 67.31 29.21 0) (hide yes) (show_name no) (do_not_autoplace no) (effects (font (size 1.27 1.27))))
  (property "Value" "+3V3" (at 67.31 20.32 0) (show_name no) (do_not_autoplace no) (effects (font (size 1.27 1.27))))
  (property "Footprint" "" (at 67.31 25.4 0) (hide yes) (show_name no) (do_not_autoplace no) (effects (font (size 1.27 1.27))))
  (property "Datasheet" "" (at 67.31 25.4 0) (hide yes) (show_name no) (do_not_autoplace no) (effects (font (size 1.27 1.27))))
  (property "Description" "Power symbol creates a global label with name \"+3V3\"" (at 67.31 25.4 0) (hide yes) (show_name no) (do_not_autoplace no) (effects (font (size 1.27 1.27))))
  (pin "1")))
